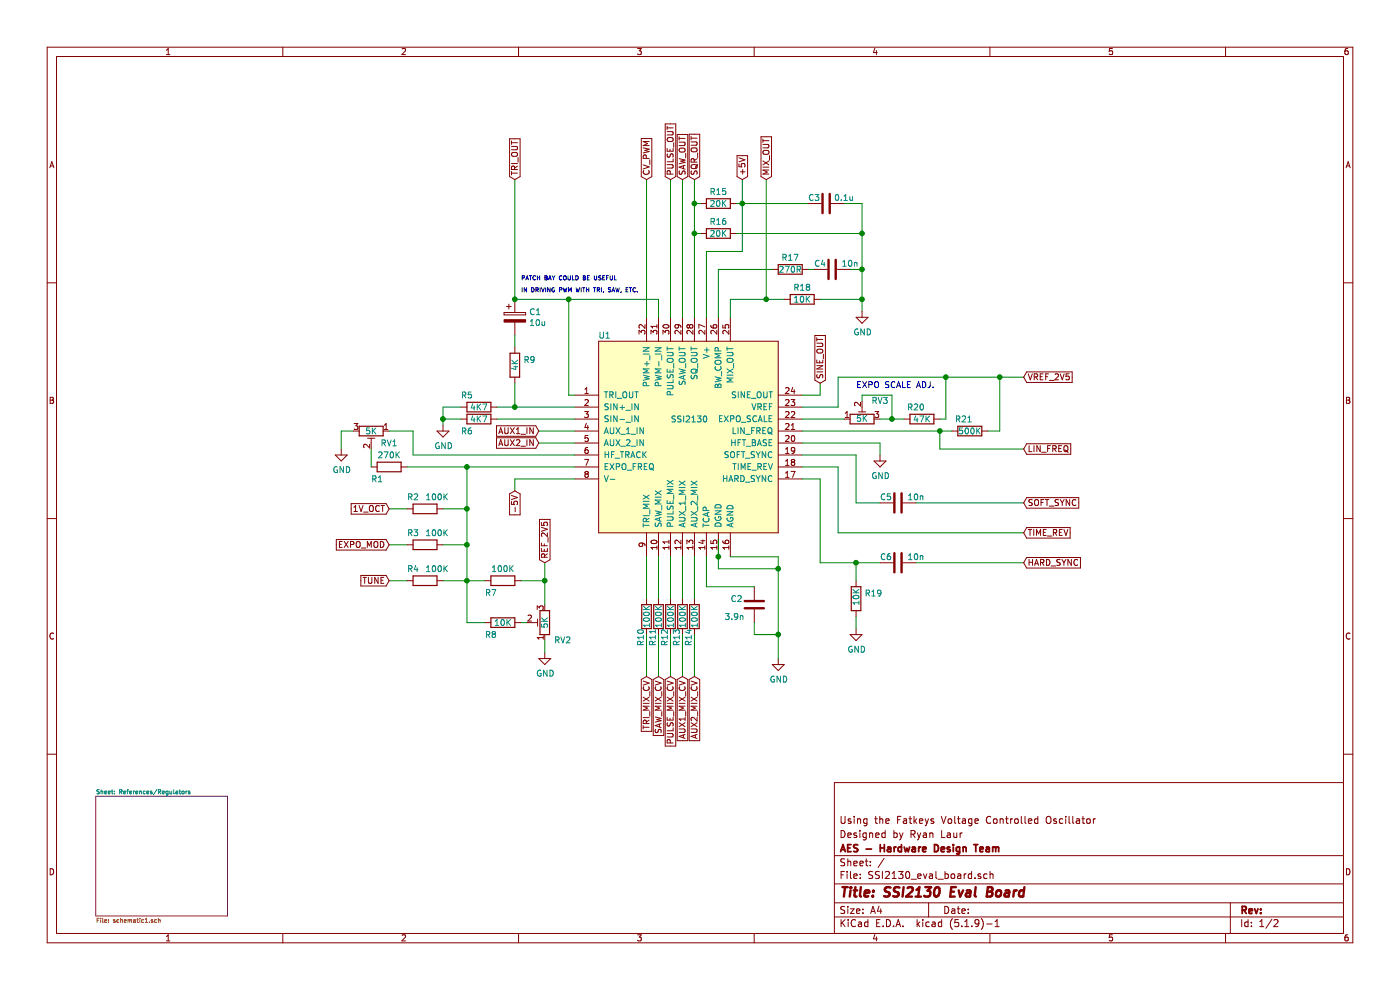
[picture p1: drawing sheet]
EESchema Schematic File Version 4
EELAYER 30 0
EELAYER END
$Descr A4 11693 8268
encoding utf-8
Sheet 1 2
Title "SSI2130 Eval Board"
Date ""
Rev ""
Comp "AES - Hardware Design Team"
Comment1 "Designed by Ryan Laur"
Comment2 "Using the Fatkeys Voltage Controlled Oscillator"
Comment3 ""
Comment4 ""
$EndDescr
$Comp
L ssi2130:SSI2130 U1
U 1 1
P 5750 3650
F 0 "U1" H 5050 4500 50  0000 C CNN
F 1 "SSI2130" H 5600 3800 50  0000 L CNN
F 2 "Synth_Components:PQN32_HandSoldering" H 5750 3650 50  0001 C CNN
F 3 "http://www.soundsemiconductor.com/downloads/ssi2130datasheet.pdf" H 5750 3650 50  0001 C CNN
	1    5750 3650
	1    0    0    -1  
$EndComp
Wire Wire Line
	4800 3300 4750 3300
Wire Wire Line
	4750 2500 5500 2500
$Comp
L Device:R R9
U 1 1
P 4300 3050
F 0 "R9" H 4370 3096 50  0000 L CNN
F 1 "4K" V 4300 3000 50  0000 L CNN
F 2 "Precision Resistors 1%:CMF554K0000FEBF" V 4230 3050 50  0001 C CNN
F 3 "~" H 4300 3050 50  0001 C CNN
	1    4300 3050
	1    0    0    -1  
$EndComp
$Comp
L Device:CP C1
U 1 1
P 4300 2650
F 0 "C1" H 4418 2696 50  0000 L CNN
F 1 "10u" H 4418 2605 50  0000 L CNN
F 2 "" H 4338 2500 50  0001 C CNN
F 3 "~" H 4300 2650 50  0001 C CNN
	1    4300 2650
	1    0    0    -1  
$EndComp
Wire Wire Line
	4300 2900 4300 2800
Text GLabel 4300 1500 1    50   Input ~ 0
TRI_OUT
Wire Wire Line
	3700 3500 3700 3550
$Comp
L power:GND #PWR0101
U 1 1
P 3700 3550
F 0 "#PWR0101" H 3700 3300 50  0001 C CNN
F 1 "GND" H 3705 3377 50  0000 C CNN
F 2 "" H 3700 3550 50  0001 C CNN
F 3 "" H 3700 3550 50  0001 C CNN
	1    3700 3550
	1    0    0    -1  
$EndComp
Wire Wire Line
	4300 3200 4300 3400
Wire Wire Line
	4750 2500 4750 3300
Wire Wire Line
	5500 2500 5500 2650
Connection ~ 4750 2500
Wire Wire Line
	5400 1500 5400 2650
Wire Wire Line
	5900 2650 5900 2100
Text GLabel 5400 1500 1    50   Input ~ 0
CV_PWM
$Comp
L Device:R R15
U 1 1
P 6000 1700
F 0 "R15" V 5900 1700 50  0000 C CNN
F 1 "20K" V 6000 1700 50  0000 C CNN
F 2 "Precision Resistors 1%:RNMF14FTC20K0" V 5930 1700 50  0001 C CNN
F 3 "~" H 6000 1700 50  0001 C CNN
	1    6000 1700
	0    1    1    0   
$EndComp
Wire Wire Line
	6000 2650 6000 2250
Wire Wire Line
	5800 1700 5850 1700
Wire Wire Line
	6150 1700 6200 1700
Wire Wire Line
	5900 2100 6200 2100
Connection ~ 6200 1700
Wire Wire Line
	5800 1500 5800 1700
Wire Wire Line
	6200 1500 6200 1700
Text GLabel 5800 1500 1    50   Input ~ 0
SQR_OUT
Wire Wire Line
	6100 2650 6100 2500
Connection ~ 5800 1700
Wire Wire Line
	6100 2500 6400 2500
Wire Wire Line
	6400 2500 6400 1500
Text GLabel 6400 1500 1    50   Input ~ 0
MIX_OUT
$Comp
L Device:R R18
U 1 1
P 6700 2500
F 0 "R18" V 6600 2500 50  0000 C CNN
F 1 "10K" V 6700 2500 50  0000 C CNN
F 2 "Precision Resistors 1%:MRS16000C1002FCT00" V 6630 2500 50  0001 C CNN
F 3 "~" H 6700 2500 50  0001 C CNN
	1    6700 2500
	0    1    1    0   
$EndComp
Wire Wire Line
	6850 2500 7200 2500
Wire Wire Line
	6550 2500 6400 2500
Connection ~ 6400 2500
Wire Wire Line
	6200 1700 6200 2100
$Comp
L power:GND #PWR0102
U 1 1
P 7200 2600
F 0 "#PWR0102" H 7200 2350 50  0001 C CNN
F 1 "GND" H 7205 2427 50  0000 C CNN
F 2 "" H 7200 2600 50  0001 C CNN
F 3 "" H 7200 2600 50  0001 C CNN
	1    7200 2600
	1    0    0    -1  
$EndComp
Connection ~ 5800 1950
Wire Wire Line
	5800 1950 5800 2650
Wire Wire Line
	5800 1700 5800 1950
Text GLabel 6200 1500 1    50   Input ~ 0
+5V
Wire Wire Line
	6850 3300 6700 3300
$Comp
L Device:C C3
U 1 1
P 6900 1700
F 0 "C3" V 6850 1600 50  0000 C CNN
F 1 "0.1u" V 6850 1850 50  0000 C CNN
F 2 "" H 6938 1550 50  0001 C CNN
F 3 "~" H 6900 1700 50  0001 C CNN
	1    6900 1700
	0    1    1    0   
$EndComp
Wire Wire Line
	7050 1700 7200 1700
Wire Wire Line
	6750 1700 6200 1700
Wire Wire Line
	7200 2500 7200 2600
Connection ~ 7200 2500
Wire Wire Line
	5850 1950 5800 1950
Wire Wire Line
	7200 1700 7200 1950
Connection ~ 7200 1950
$Comp
L Device:R R16
U 1 1
P 6000 1950
F 0 "R16" V 5900 1950 50  0000 C CNN
F 1 "20K" V 6000 1950 50  0000 C CNN
F 2 "Precision Resistors 1%:RNMF14FTC20K0" V 5930 1950 50  0001 C CNN
F 3 "~" H 6000 1950 50  0001 C CNN
	1    6000 1950
	0    1    1    0   
$EndComp
Wire Wire Line
	6150 1950 7200 1950
Wire Wire Line
	7200 2250 7200 2500
Connection ~ 7200 2250
Wire Wire Line
	7200 1950 7200 2250
$Comp
L Device:C C4
U 1 1
P 6950 2250
F 0 "C4" V 6900 2150 50  0000 C CNN
F 1 "10n" V 6900 2400 50  0000 C CNN
F 2 "" H 6988 2100 50  0001 C CNN
F 3 "~" H 6950 2250 50  0001 C CNN
	1    6950 2250
	0    1    1    0   
$EndComp
$Comp
L Device:R R17
U 1 1
P 6600 2250
F 0 "R17" V 6500 2250 50  0000 C CNN
F 1 "270R" V 6600 2250 50  0000 C CNN
F 2 "Precision Resistors 1%:MRS25000C2700FCT00" V 6530 2250 50  0001 C CNN
F 3 "~" H 6600 2250 50  0001 C CNN
	1    6600 2250
	0    1    1    0   
$EndComp
Text GLabel 6850 3200 1    50   Input ~ 0
SINE_OUT
Wire Wire Line
	6850 3300 6850 3200
$Comp
L Device:R R20
U 1 1
P 7700 3500
F 0 "R20" V 7600 3450 50  0000 C CNN
F 1 "47K" V 7700 3500 50  0000 C CNN
F 2 "" V 7630 3500 50  0001 C CNN
F 3 "~" H 7700 3500 50  0001 C CNN
	1    7700 3500
	0    1    1    0   
$EndComp
$Comp
L Device:R_POT_TRIM RV3
U 1 1
P 7200 3500
F 0 "RV3" V 7350 3350 50  0000 C CNN
F 1 "5K" V 7200 3500 50  0000 C CNN
F 2 "My Trimmers:PV37W502C01B00" H 7200 3500 50  0001 C CNN
F 3 "~" H 7200 3500 50  0001 C CNN
	1    7200 3500
	0    -1   -1   0   
$EndComp
Wire Wire Line
	7200 3300 7200 3350
Text GLabel 8550 3150 2    50   Input ~ 0
VREF_2V5
Wire Wire Line
	6000 2250 6450 2250
Wire Wire Line
	7100 2250 7200 2250
Wire Wire Line
	6800 2250 6750 2250
Wire Wire Line
	5400 4650 5400 5000
Wire Wire Line
	5500 4650 5500 5000
Wire Wire Line
	5600 4650 5600 5000
Wire Wire Line
	5700 4650 5700 5000
Wire Wire Line
	5800 4650 5800 5000
Wire Wire Line
	5900 4650 5900 4900
$Comp
L Device:C C2
U 1 1
P 6300 5050
F 0 "C2" H 6100 5100 50  0000 L CNN
F 1 "3.9n" H 6050 4950 50  0000 L CNN
F 2 "Capacitor_THT:C_Disc_D5.0mm_W2.5mm_P5.00mm" H 6338 4900 50  0001 C CNN
F 3 "https://www.digikey.com/en/datasheets/kemet/kemet-kem_c1049_goldmax_c0g" H 6300 5050 50  0001 C CNN
	1    6300 5050
	1    0    0    -1  
$EndComp
$Comp
L power:GND #PWR0103
U 1 1
P 6500 5500
F 0 "#PWR0103" H 6500 5250 50  0001 C CNN
F 1 "GND" H 6505 5327 50  0000 C CNN
F 2 "" H 6500 5500 50  0001 C CNN
F 3 "" H 6500 5500 50  0001 C CNN
	1    6500 5500
	1    0    0    -1  
$EndComp
Wire Wire Line
	6000 4500 6000 4650
$Comp
L Device:R R10
U 1 1
P 5400 5150
F 0 "R10" V 5350 4900 50  0000 L CNN
F 1 "100K" V 5400 5050 50  0000 L CNN
F 2 "Precision Resistors 1%:SFR2500001003FR500" V 5330 5150 50  0001 C CNN
F 3 "~" H 5400 5150 50  0001 C CNN
	1    5400 5150
	1    0    0    -1  
$EndComp
$Comp
L Device:R R11
U 1 1
P 5500 5150
F 0 "R11" V 5450 4900 50  0000 L CNN
F 1 "100K" V 5500 5050 50  0000 L CNN
F 2 "Precision Resistors 1%:SFR2500001003FR500" V 5430 5150 50  0001 C CNN
F 3 "~" H 5500 5150 50  0001 C CNN
	1    5500 5150
	1    0    0    -1  
$EndComp
$Comp
L Device:R R12
U 1 1
P 5600 5150
F 0 "R12" V 5550 4900 50  0000 L CNN
F 1 "100K" V 5600 5050 50  0000 L CNN
F 2 "Precision Resistors 1%:SFR2500001003FR500" V 5530 5150 50  0001 C CNN
F 3 "~" H 5600 5150 50  0001 C CNN
	1    5600 5150
	1    0    0    -1  
$EndComp
$Comp
L Device:R R13
U 1 1
P 5700 5150
F 0 "R13" V 5650 4900 50  0000 L CNN
F 1 "100K" V 5700 5050 50  0000 L CNN
F 2 "Precision Resistors 1%:SFR2500001003FR500" V 5630 5150 50  0001 C CNN
F 3 "~" H 5700 5150 50  0001 C CNN
	1    5700 5150
	1    0    0    -1  
$EndComp
$Comp
L Device:R R14
U 1 1
P 5800 5150
F 0 "R14" V 5750 4900 50  0000 L CNN
F 1 "100K" V 5800 5050 50  0000 L CNN
F 2 "Precision Resistors 1%:SFR2500001003FR500" V 5730 5150 50  0001 C CNN
F 3 "~" H 5800 5150 50  0001 C CNN
	1    5800 5150
	1    0    0    -1  
$EndComp
Wire Wire Line
	5400 5300 5400 5650
Wire Wire Line
	5500 5300 5500 5650
Wire Wire Line
	5600 5300 5600 5650
Wire Wire Line
	5700 5300 5700 5650
Wire Wire Line
	5800 5300 5800 5650
Text GLabel 5400 5650 3    50   Input ~ 0
TRI_MIX_CV
Text GLabel 5500 5650 3    50   Input ~ 0
SAW_MIX_CV
Text GLabel 5600 5650 3    50   Input ~ 0
PULSE_MIX_CV
Text GLabel 5700 5650 3    50   Input ~ 0
AUX1_MIX_CV
Text GLabel 5800 5650 3    50   Input ~ 0
AUX2_MIX_CV
Connection ~ 4300 2500
Wire Wire Line
	4300 2500 4750 2500
Wire Wire Line
	4300 3400 4800 3400
Wire Wire Line
	4300 1500 4300 2500
$Comp
L Device:R R5
U 1 1
P 4000 3400
F 0 "R5" V 3900 3300 50  0000 C CNN
F 1 "4K7" V 4000 3400 50  0000 C CNN
F 2 "Precision Resistors 1%:MRS16000C4701FCT00" V 3930 3400 50  0001 C CNN
F 3 "~" H 4000 3400 50  0001 C CNN
	1    4000 3400
	0    1    1    0   
$EndComp
Wire Wire Line
	4150 3400 4300 3400
Connection ~ 4300 3400
Wire Wire Line
	3850 3500 3700 3500
Wire Wire Line
	4800 3600 4500 3600
Wire Wire Line
	4800 3700 4500 3700
Text GLabel 4500 3600 0    50   Input ~ 0
AUX1_IN
Text GLabel 4500 3700 0    50   Input ~ 0
AUX2_IN
Wire Wire Line
	4800 3800 3450 3800
$Comp
L Device:R_POT_TRIM RV1
U 1 1
P 3100 3600
F 0 "RV1" V 3200 3750 50  0000 C CNN
F 1 "5K" V 3100 3600 50  0000 C CNN
F 2 "My Trimmers:PV37W502C01B00" H 3100 3600 50  0001 C CNN
F 3 "~" H 3100 3600 50  0001 C CNN
	1    3100 3600
	0    1    1    0   
$EndComp
$Comp
L power:GND #PWR0104
U 1 1
P 2850 3750
F 0 "#PWR0104" H 2850 3500 50  0001 C CNN
F 1 "GND" H 2855 3577 50  0000 C CNN
F 2 "" H 2850 3750 50  0001 C CNN
F 3 "" H 2850 3750 50  0001 C CNN
	1    2850 3750
	1    0    0    -1  
$EndComp
Wire Wire Line
	3700 3400 3850 3400
Wire Wire Line
	3450 3800 3450 3600
Wire Wire Line
	3450 3600 3250 3600
Wire Wire Line
	3100 3900 3100 3750
$Comp
L Device:R R1
U 1 1
P 3250 3900
F 0 "R1" V 3350 3800 50  0000 C CNN
F 1 "270K" V 3150 3900 50  0000 C CNN
F 2 "" V 3180 3900 50  0001 C CNN
F 3 "~" H 3250 3900 50  0001 C CNN
	1    3250 3900
	0    1    1    0   
$EndComp
Wire Wire Line
	3400 3900 3900 3900
Connection ~ 3900 3900
Wire Wire Line
	3900 3900 4800 3900
Text GLabel 3250 4250 0    50   Input ~ 0
1V_OCT
Text GLabel 3250 4550 0    50   Input ~ 0
EXPO_MOD
$Comp
L Device:R R21
U 1 1
P 8100 3600
F 0 "R21" V 8000 3550 50  0000 C CNN
F 1 "500K" V 8100 3600 50  0000 C CNN
F 2 "Precision Resistors 1%:RN60D5003FB14" V 8030 3600 50  0001 C CNN
F 3 "~" H 8100 3600 50  0001 C CNN
	1    8100 3600
	0    1    1    0   
$EndComp
Text Notes 7150 3250 0    50   ~ 0
EXPO SCALE ADJ.
Wire Wire Line
	6100 4650 6500 4650
Wire Wire Line
	6000 4650 6000 4750
Wire Wire Line
	6000 4750 6500 4750
Connection ~ 6000 4650
Wire Wire Line
	6500 4750 6500 5300
Wire Wire Line
	5900 4900 6300 4900
Wire Wire Line
	6300 5200 6300 5300
Wire Wire Line
	6300 5300 6500 5300
Connection ~ 6500 5300
Wire Wire Line
	6500 5500 6500 5300
Wire Wire Line
	6500 4650 6500 4750
Connection ~ 6500 4750
Wire Wire Line
	3900 3900 3900 4250
$Comp
L Device:R R2
U 1 1
P 3550 4250
F 0 "R2" V 3450 4150 50  0000 C CNN
F 1 "100K" V 3450 4350 50  0000 C CNN
F 2 "Precision Resistors 1%:SFR2500001003FR500" V 3480 4250 50  0001 C CNN
F 3 "~" H 3550 4250 50  0001 C CNN
	1    3550 4250
	0    1    1    0   
$EndComp
$Comp
L Device:R R3
U 1 1
P 3550 4550
F 0 "R3" V 3450 4450 50  0000 C CNN
F 1 "100K" V 3450 4650 50  0000 C CNN
F 2 "Precision Resistors 1%:SFR2500001003FR500" V 3480 4550 50  0001 C CNN
F 3 "~" H 3550 4550 50  0001 C CNN
	1    3550 4550
	0    1    1    0   
$EndComp
$Comp
L Device:R R4
U 1 1
P 3550 4850
F 0 "R4" V 3450 4750 50  0000 C CNN
F 1 "100K" V 3450 4950 50  0000 C CNN
F 2 "Precision Resistors 1%:SFR2500001003FR500" V 3480 4850 50  0001 C CNN
F 3 "~" H 3550 4850 50  0001 C CNN
	1    3550 4850
	0    1    1    0   
$EndComp
Wire Wire Line
	3400 4550 3250 4550
Wire Wire Line
	3250 4250 3400 4250
Wire Wire Line
	3700 4250 3900 4250
Connection ~ 3900 4250
Wire Wire Line
	3900 4250 3900 4550
Wire Wire Line
	3700 4850 3900 4850
Connection ~ 3900 4850
Wire Wire Line
	3900 4850 3900 5200
Wire Wire Line
	3700 4550 3900 4550
Connection ~ 3900 4550
Wire Wire Line
	3900 4550 3900 4850
$Comp
L Device:R_POT_TRIM RV2
U 1 1
P 4550 5200
F 0 "RV2" H 4400 5350 50  0000 C CNN
F 1 "5K" V 4546 5200 50  0000 C CNN
F 2 "My Trimmers:PV37W502C01B00" H 4550 5200 50  0001 C CNN
F 3 "~" H 4550 5200 50  0001 C CNN
	1    4550 5200
	-1   0    0    1   
$EndComp
Wire Wire Line
	4400 5200 4350 5200
$Comp
L Device:R R8
U 1 1
P 4200 5200
F 0 "R8" V 4300 5100 50  0000 C CNN
F 1 "10K" V 4200 5200 50  0000 C CNN
F 2 "Precision Resistors 1%:MRS16000C1002FCT00" V 4130 5200 50  0001 C CNN
F 3 "~" H 4200 5200 50  0001 C CNN
	1    4200 5200
	0    1    1    0   
$EndComp
Wire Wire Line
	3900 5200 4050 5200
$Comp
L Device:R R7
U 1 1
P 4200 4850
F 0 "R7" V 4300 4750 50  0000 C CNN
F 1 "100K" V 4100 4850 50  0000 C CNN
F 2 "Precision Resistors 1%:SFR2500001003FR500" V 4130 4850 50  0001 C CNN
F 3 "~" H 4200 4850 50  0001 C CNN
	1    4200 4850
	0    1    1    0   
$EndComp
Wire Wire Line
	4550 4700 4550 4850
Wire Wire Line
	4050 4850 3900 4850
Wire Wire Line
	4350 4850 4550 4850
Connection ~ 4550 4850
Wire Wire Line
	4550 4850 4550 5050
Text GLabel 4550 4700 1    50   Input ~ 0
REF_2V5
Wire Wire Line
	4550 5350 4550 5450
$Comp
L power:GND #PWR0105
U 1 1
P 4550 5450
F 0 "#PWR0105" H 4550 5200 50  0001 C CNN
F 1 "GND" H 4555 5277 50  0000 C CNN
F 2 "" H 4550 5450 50  0001 C CNN
F 3 "" H 4550 5450 50  0001 C CNN
	1    4550 5450
	1    0    0    -1  
$EndComp
Wire Wire Line
	4800 4000 4300 4000
Wire Wire Line
	4300 4000 4300 4100
Text GLabel 4300 4100 3    50   Input ~ 0
-5V
Wire Wire Line
	3700 3400 3700 3500
Connection ~ 3700 3500
Wire Wire Line
	6700 3700 7350 3700
Wire Wire Line
	7350 3700 7350 3800
$Comp
L power:GND #PWR0106
U 1 1
P 7350 3800
F 0 "#PWR0106" H 7350 3550 50  0001 C CNN
F 1 "GND" H 7355 3627 50  0000 C CNN
F 2 "" H 7350 3800 50  0001 C CNN
F 3 "" H 7350 3800 50  0001 C CNN
	1    7350 3800
	1    0    0    -1  
$EndComp
$Comp
L Device:C C5
U 1 1
P 7500 4200
F 0 "C5" V 7450 4100 50  0000 C CNN
F 1 "10n" V 7450 4350 50  0000 C CNN
F 2 "" H 7538 4050 50  0001 C CNN
F 3 "~" H 7500 4200 50  0001 C CNN
	1    7500 4200
	0    1    1    0   
$EndComp
Wire Wire Line
	7650 4200 8550 4200
Wire Wire Line
	7350 4200 7150 4200
Wire Wire Line
	7150 4200 7150 3800
Wire Wire Line
	6700 3800 7150 3800
Wire Wire Line
	7450 3300 7200 3300
Text GLabel 8550 4200 2    50   Input ~ 0
SOFT_SYNC
Wire Wire Line
	6850 4700 7150 4700
$Comp
L Device:C C6
U 1 1
P 7500 4700
F 0 "C6" V 7450 4600 50  0000 C CNN
F 1 "10n" V 7450 4850 50  0000 C CNN
F 2 "" H 7538 4550 50  0001 C CNN
F 3 "~" H 7500 4700 50  0001 C CNN
	1    7500 4700
	0    1    1    0   
$EndComp
Wire Wire Line
	7650 4700 8550 4700
Wire Wire Line
	7150 4700 7150 4850
Connection ~ 7150 4700
Wire Wire Line
	7150 4700 7350 4700
$Comp
L Device:R R19
U 1 1
P 7150 5000
F 0 "R19" H 7220 5046 50  0000 L CNN
F 1 "10K" V 7150 4938 50  0000 L CNN
F 2 "Precision Resistors 1%:MRS16000C1002FCT00" V 7080 5000 50  0001 C CNN
F 3 "~" H 7150 5000 50  0001 C CNN
	1    7150 5000
	1    0    0    -1  
$EndComp
Wire Wire Line
	7150 5150 7150 5250
$Comp
L power:GND #PWR0107
U 1 1
P 7150 5250
F 0 "#PWR0107" H 7150 5000 50  0001 C CNN
F 1 "GND" H 7155 5077 50  0000 C CNN
F 2 "" H 7150 5250 50  0001 C CNN
F 3 "" H 7150 5250 50  0001 C CNN
	1    7150 5250
	1    0    0    -1  
$EndComp
Text GLabel 8550 4700 2    50   Input ~ 0
HARD_SYNC
Wire Wire Line
	6850 4000 6850 4700
Wire Wire Line
	6850 4000 6700 4000
Wire Wire Line
	6700 3900 7000 3900
Wire Wire Line
	7000 3900 7000 4450
Wire Wire Line
	7000 4450 8550 4450
Text GLabel 8550 4450 2    50   Input ~ 0
TIME_REV
Wire Wire Line
	3400 4850 3250 4850
Text GLabel 3250 4850 0    50   Input ~ 0
TUNE
Wire Wire Line
	5700 1500 5700 2650
Text GLabel 5700 1500 1    50   Input ~ 0
SAW_OUT
Wire Wire Line
	5600 2650 5600 1500
Text GLabel 5600 1500 1    50   Input ~ 0
PULSE_OUT
Wire Wire Line
	7000 3400 7000 3150
Wire Wire Line
	7000 3150 7900 3150
Connection ~ 7900 3150
Wire Wire Line
	7900 3150 7900 3500
Wire Wire Line
	7900 3500 7850 3500
Wire Wire Line
	6700 3500 7050 3500
Wire Wire Line
	7450 3500 7350 3500
Connection ~ 7450 3500
Wire Wire Line
	7450 3500 7450 3300
Wire Wire Line
	7550 3500 7450 3500
Wire Wire Line
	6700 3400 7000 3400
Wire Wire Line
	7900 3150 8350 3150
Text GLabel 8550 3750 2    50   Input ~ 0
LIN_FREQ
Wire Wire Line
	7850 3750 8550 3750
Wire Wire Line
	6700 3600 7850 3600
Wire Wire Line
	8250 3600 8350 3600
Wire Wire Line
	8350 3600 8350 3150
Connection ~ 8350 3150
Wire Wire Line
	8350 3150 8550 3150
Wire Wire Line
	7850 3750 7850 3600
Connection ~ 7850 3600
Wire Wire Line
	7850 3600 7950 3600
Text Notes 4350 2450 0    35   ~ 0
IN DRIVING PWM WITH TRI, SAW, ETC.
Text Notes 4350 2350 0    35   ~ 0
PATCH BAY COULD BE USEFUL 
Wire Wire Line
	2950 3600 2850 3600
Wire Wire Line
	2850 3600 2850 3750
$Sheet
S 800  6650 1100 1000
U 60972BBE
F0 "References/Regulators" 35
F1 "schematic1.sch" 35
$EndSheet
Wire Wire Line
	4800 3500 4150 3500
$Comp
L Device:R R6
U 1 1
P 4000 3500
F 0 "R6" V 4100 3400 50  0000 C CNN
F 1 "4K7" V 4000 3500 50  0000 C CNN
F 2 "Precision Resistors 1%:MRS16000C4701FCT00" V 3930 3500 50  0001 C CNN
F 3 "~" H 4000 3500 50  0001 C CNN
	1    4000 3500
	0    1    1    0   
$EndComp
$EndSCHEMATC
